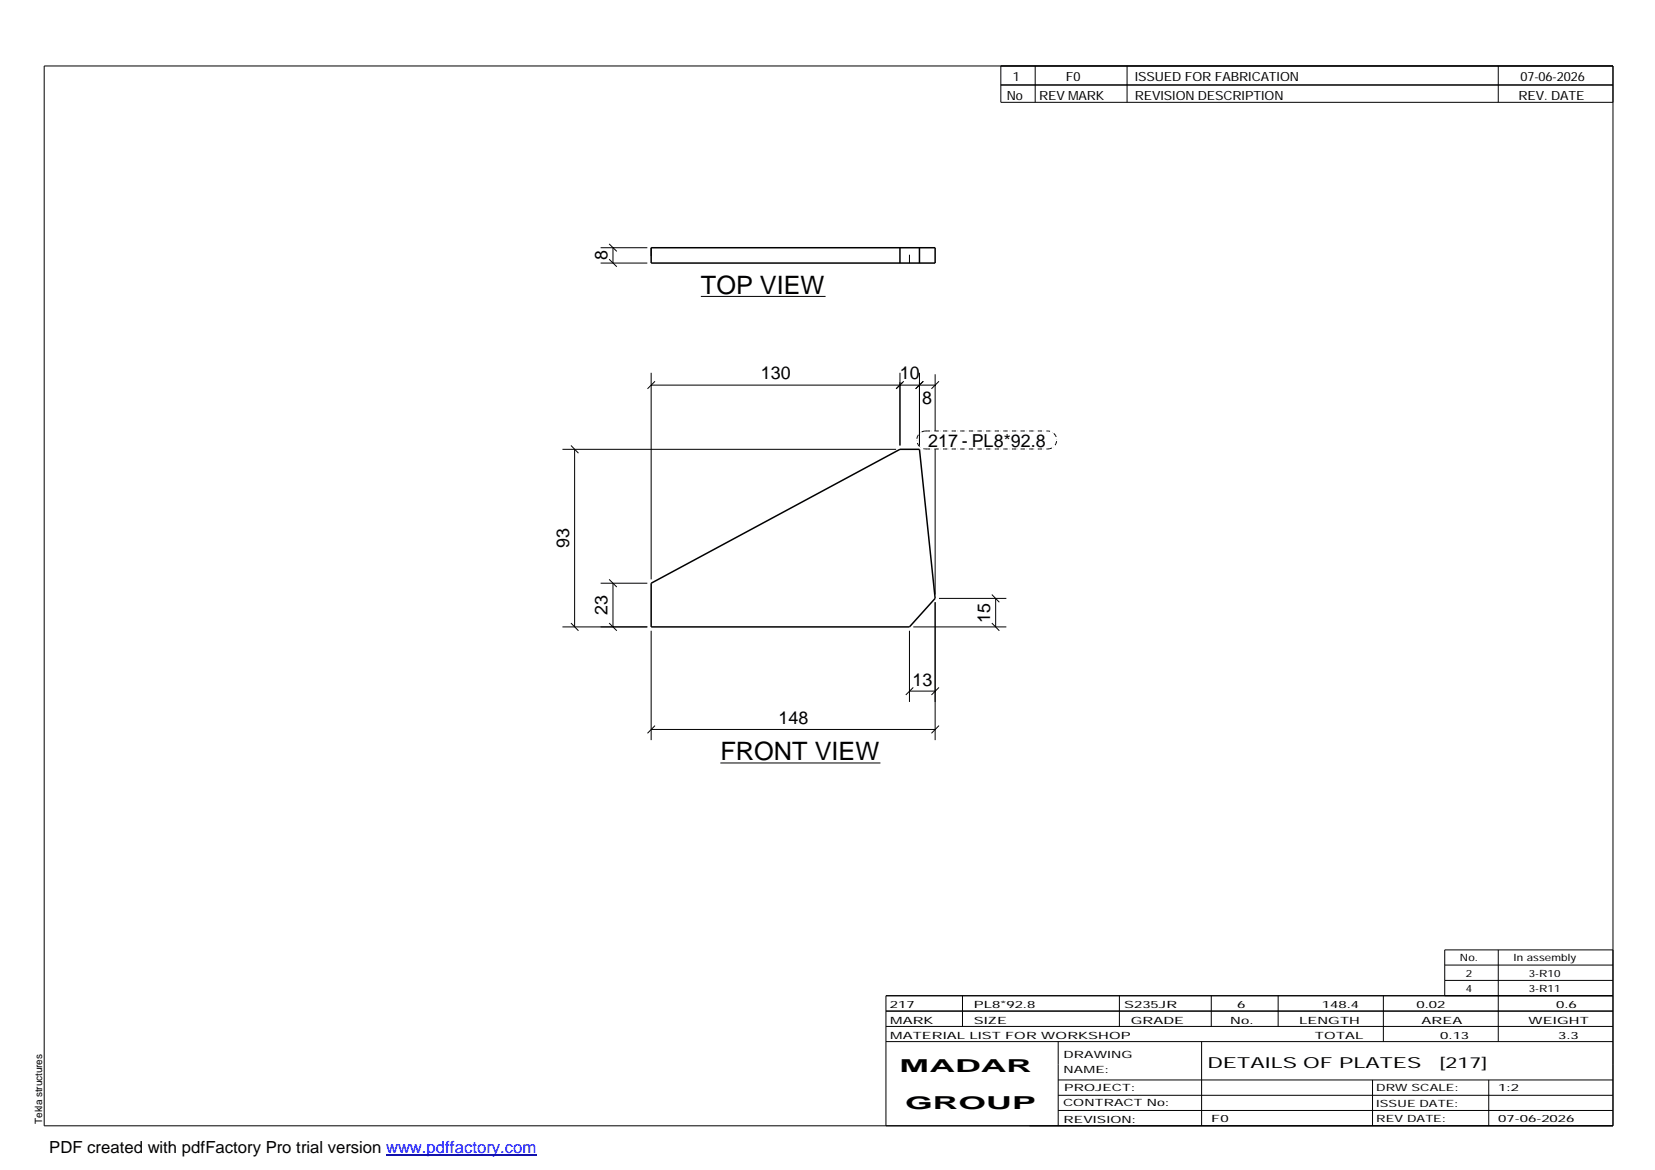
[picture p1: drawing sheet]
<svg xmlns="http://www.w3.org/2000/svg" width="420mm" height="297mm" viewBox="0 0 420 297" stroke-linecap="round" stroke-linejoin="round" font-family="sans-serif">
<path d="M165.3 62.9h72.1v3.9h-72.1zM228.5 62.9v3.9M233.4 62.9v3.9M165.3 148.1l63.2-34h4.9l4 37.8-6.5 7.3h-65.6z" fill="none" stroke="#000" stroke-width=".38"/>
<path d="M165.3 62.9v3.9M230.9 66.8v-3.9" fill="none" stroke="#000" stroke-width=".25" stroke-dasharray="2.1 2.1" stroke-linecap="butt"/>
<g fill="none" stroke="#000" stroke-width=".25">
<path d="M11.2 16.7h398.3v269.1h-398.3zM254.1 16.7v9.3h155.4M262.8 16.7v9.3M286.1 16.7v9.3M380.4 16.7v9.3M254.1 21.6h155.4M152.5 66.8h11.8M152.5 62.9h11.8M154.6 65.8l2 1.9M154.6 61.9l2 1.9M155.6 62.9v3.9M177.9 75.3h31.7"/>
<path d="M165.3 94.6v52.5M165.3 97.8h72.1M166.3 96.8l-1.9 1.9M228.5 94.6v18.5M229.4 96.8l-1.9 1.9 1.7-1.7M233.4 94.6v18.5M234.4 96.8l-1.9 1.9M237.4 95v14.4M238.4 96.8l-1.9 1.9M142.8 114.1h84.7M144.9 113.1l2 1.9M145.9 114.1v45.1"/>
<path d="M237.4 114v36.9M142.8 159.2h21.5M144.9 158.2l2 1.9M152.5 148.1h11.8M154.6 158.2l2 1.9M154.6 147.1l2 1.9M155.6 148.1v11.1M231.9 159.2h23.6M237.4 152.9v35M238.4 151.9h17.1M251.8 158.2l1.9 1.9M251.8 150.9l1.9 2"/>
<path d="M252.8 151.9v7.3M165.3 160.1v27.8M230.9 175.5h6.5M230.9 160.1v18.1M231.9 174.5l-1.9 1.9M238.4 174.5l-1.9 1.9M165.3 185.2h72.1M166.3 184.2l-1.9 2M182.9 193.7h40.6M238.4 184.2l-1.9 2M224.9 256.7h184.6M244.3 252.8v7.8"/>
<path d="M284.2 252.8v7.8M307.5 252.8v7.8M324.5 252.8v7.8M351.2 252.8v11.6M366.8 245h42.7M366.8 248.9h42.7M380.4 241.2v23.2M409.5 241.2h-42.7v11.6M409.5 252.8h-184.6v33M224.9 264.4h184.6M224.9 260.6h184.6M268.6 264.4v21.4"/>
<path d="M268.6 274.2h140.9M268.6 278.1h140.9M305.1 264.4v21.4M348.4 274.2v11.6M378 274.2v11.6M268.6 281.9h140.9"/>
</g>
<path d="M235 114h31M235 109.4h31M235 109.4a2.29 2.29 0 0 0-2.3 2.3 2.29 2.29 0 0 0 2.3 2.3M266 114a2.29 2.29 0 0 0 2.3-2.3 2.29 2.29 0 0 0-2.3-2.3" fill="none" stroke="#000" stroke-width=".25" stroke-dasharray=".4 0 .7 .4 0 .7" stroke-linecap="butt"/>
<path d="M98 293.3h38.2" fill="none" stroke="#00f" stroke-width=".3"/>
<g font-size="6.4">
<text x="177.9" y="74.5">TOP VIEW</text>
<text x="182.9" y="192.9">FRONT VIEW</text>
</g>
<g font-size="4.5">
<text x="154.3" y="66.1" transform="rotate(-90 154.3 66.1)">8</text>
<text x="193.1" y="96.3">130</text>
<text x="228.4" y="96.3">10</text>
<text x="234.1" y="102.6">8</text>
<text x="235.6" y="113.4">217 - PL8*92.8</text>
<text x="144.5" y="139.1" transform="rotate(-90 144.5 139.1)">93</text>
<text x="154.3" y="156.2" transform="rotate(-90 154.3 156.2)">23</text>
<text x="251.4" y="158.1" transform="rotate(-90 251.4 158.1)">15</text>
<text x="231.6" y="174.1">13</text>
<text x="197.6" y="183.8">148</text>
<text x="228.4" y="272.3">MADAR</text>
<text x="229.8" y="281.6">GROUP</text>
</g>
<text font-size="4.2" x="12.5" y="292.7">PDF created with pdfFactory Pro trial version www.pdffactory.com</text>
<g font-size="3.9">
<text x="306.5" y="271.3">DETAILS OF PLATES</text>
<text x="365.4" y="271.3">[217]</text>
</g>
<g font-size="3.2">
<text x="257.1" y="20.5">1</text>
<text x="270.6" y="20.5">F0</text>
<text x="288.1" y="20.5">ISSUED FOR FABRICATION</text>
<text x="386" y="20.5">07-06-2026</text>
<text x="255.6" y="25.5">No</text>
<text x="263.8" y="25.5">REV MARK</text>
<text x="288.1" y="25.5">REVISION DESCRIPTION</text>
<text x="385.5" y="25.5">REV. DATE</text>
</g>
<g font-size="2.5">
<text x="370.6" y="244.1">No.</text>
<text x="384.3" y="244.1">In assembly</text>
<text x="372.1" y="247.9">2</text>
<text x="372.1" y="251.8">4</text>
<text x="388.1" y="247.9">3-R10</text>
<text x="388.1" y="251.8">3-R11</text>
<text x="225.9" y="255.9">217</text>
<text x="247.3" y="255.9">PL8*92.8</text>
<text x="285.4" y="255.9">S235JR</text>
<text x="314.1" y="255.9">6</text>
<text x="335.6" y="255.9">148.4</text>
<text x="359.6" y="255.9">0.02</text>
<text x="395.1" y="255.9">0.6</text>
<text x="226" y="263.7">MATERIAL LIST FOR WORKSHOP</text>
<text x="226" y="259.9">MARK</text>
<text x="247.2" y="259.9">SIZE</text>
<text x="287.1" y="259.9">GRADE</text>
<text x="312.3" y="259.9">No.</text>
<text x="329.8" y="259.9">LENGTH</text>
<text x="333.8" y="263.7">TOTAL</text>
<text x="360.9" y="259.9">AREA</text>
<text x="365.6" y="263.7">0.13</text>
<text x="388.1" y="259.9">WEIGHT</text>
<text x="395.6" y="263.7">3.3</text>
<text x="270" y="268.5">DRAWING</text>
<text x="270" y="272.5">NAME:</text>
<text x="269.9" y="280.9">CONTRACT No:</text>
<text x="270.2" y="277">PROJECT:</text>
<text x="349.4" y="277.1">DRW SCALE:</text>
<text x="349.4" y="281">ISSUE DATE:</text>
<text x="380.4" y="277.1">1:2</text>
<text x="10.7" y="285.4" transform="rotate(-90 10.7 285.4)">Tekla structures</text>
<text x="270" y="285">REVISION:</text>
<text x="307.5" y="284.8">F0</text>
<text x="349.4" y="284.8">REV DATE:</text>
<text x="380.4" y="284.8">07-06-2026</text>
</g>
</svg>
